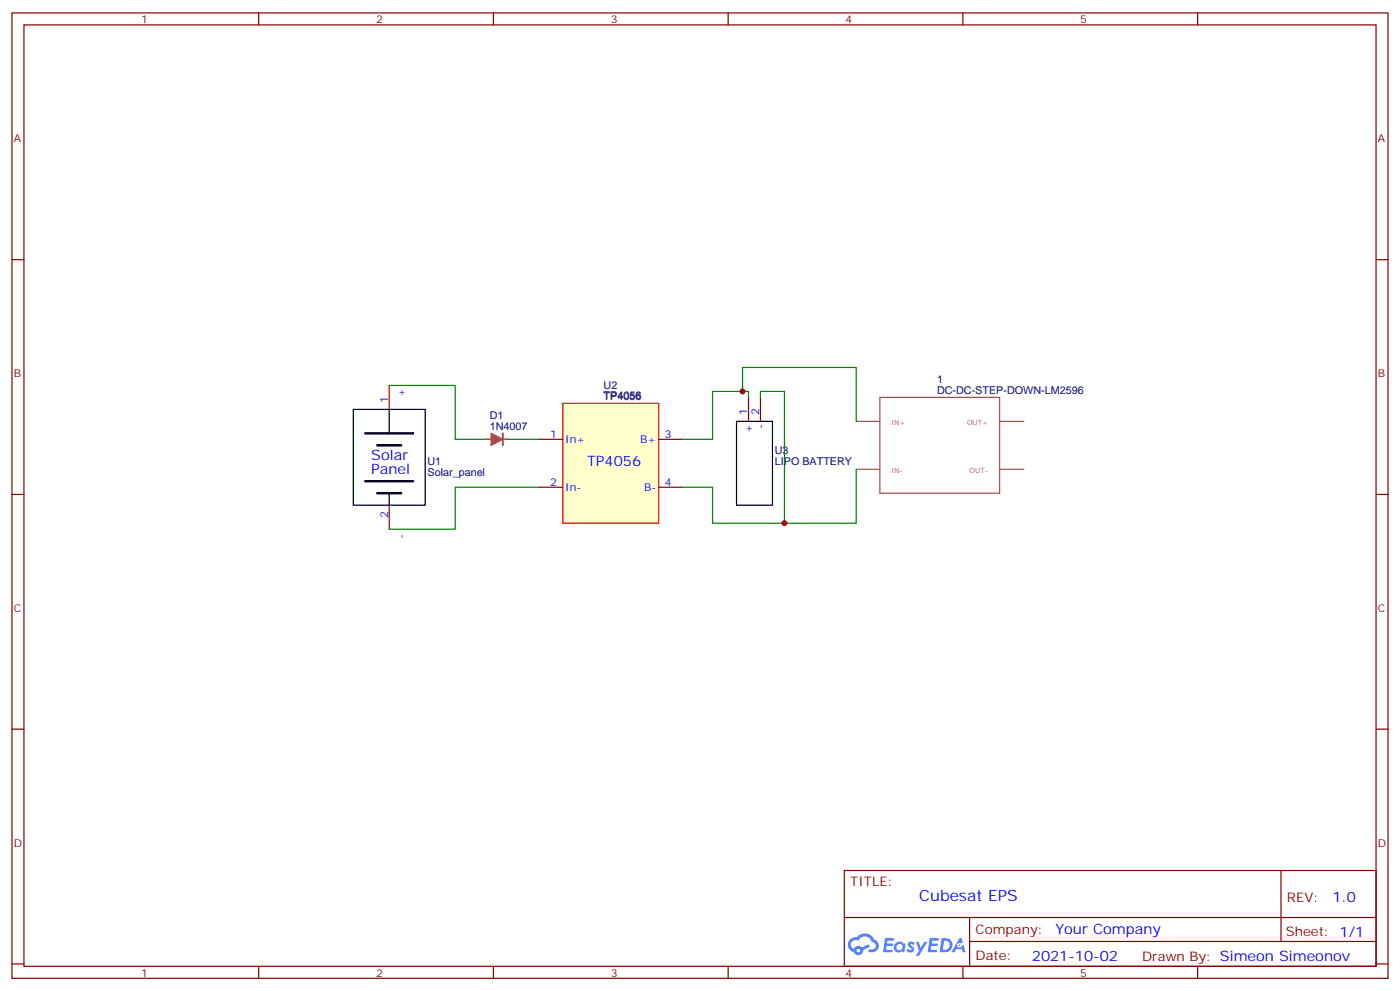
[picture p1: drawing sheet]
<svg xmlns="http://www.w3.org/2000/svg" width="412mm" height="292mm" viewBox="0 0 412 292" stroke-linecap="round" stroke-linejoin="round" font-family="sans-serif">
<g fill="none" stroke="#870000" stroke-width=".35">
<path d="M3.5 3.8h405.4v284.3h-405.4zM7.1 7.3h398.2v277.3h-398.2zM76.2 3.8v3.5M145.3 3.8v3.5M214.5 3.8v3.5M283.6 3.8v3.5M352.8 3.8v3.5M3.5 76.5h3.6M405.3 76.5h3.6M3.5 145.6h3.6M405.3 145.6h3.6M3.5 214.8h3.6"/>
<path d="M405.3 214.8h3.6M248.7 256.4h156.6v28.2h-156.6zM377.3 256.4v20.9M248.7 270.2h156.5M285.6 277.3h119.6M285.6 270.2v14.2M3.5 283.9h3.6M76.2 284.6v3.5M145.3 284.6v3.5M214.5 284.6v3.5M283.6 284.6v3.5M352.8 284.6v3.5"/>
<path d="M405.3 283.9h3.6"/>
</g>
<g fill="#5487ff">
<path d="M267.7 277.6a1.22 1.22 0 0 1 1.7 .2l-.4 .6a.47 .47 0 0 0-.3-.4 .47 .47 0 0 0-.5 .2l.1 .2a1.14 1.14 0 0 1 .8 1.8 1.14 1.14 0 0 1-1.9 0l-.2-.2 .5-.6 .7 .5a.29 .29 0 0 0 .3-.3 .29 .29 0 0 0-.2-.3 1.04 1.04 0 0 1-.6-1.7z"/>
<path d="M260.7 276.3h2.4l.3 .2-.2 .5-1.8 .1-.1 .8h1.5l.3 .4-.3 .4h-1.6l-.2 1.1h1.7l.2 .3-.2 .3-2.6 .1z"/>
<path d="M273.8 276.3h2.4l.3 .2-.1 .5-1.8 .1-.2 .8h1.6l.3 .4-.4 .4h-1.6l-.1 1.1h1.7l.2 .3-.2 .3-2.6 .1z"/>
<path d="M282.6 276.3h.7l.3 1.3-.6 .3a.69 .69 0 0 0-1 .3 .69 .69 0 0 0 .4 .9 .69 .69 0 0 0 .9-.6l.5-.2 .6 2.2h-.8l-.2-.9h-1.8l-.5 .9h-.8z"/>
<path d="M269.8 277.4h.8l.6 1.8 1.1-1.8h.9l-2.6 4.2h-.8l.9-1.5z"/>
<path d="M277.4 276.3l-.6 4.2h1.3a2.11 2.11 0 0 0 2.5-2.1 2.11 2.11 0 0 0-2.5-2.1zM278.1 277.1a1.39 1.39 0 0 1 1.7 1.4 1.39 1.39 0 0 1-1.8 1.3h-.3z"/>
<path d="M263.7 277.9a1.54 1.54 0 0 0-.1 2.2 1.54 1.54 0 0 0 2.2 .1l.6 .3 .3-2.3-.2-.3h-.4a1.49 1.49 0 0 0-2.4 0zM264 278.9a.94 .94 0 0 1 1.8 0 .94 .94 0 0 1-1.8 0z"/>
<path d="M250.4 276.7a2.18 2.18 0 0 0 1.1 3.7 1.44 1.44 0 0 0 1.6 .9 1.44 1.44 0 0 0 1.2-1.4l2-1.1-.5-.7-1.9 1a1.47 1.47 0 0 0-2.4 .4 1.39 1.39 0 0 1-.7-1.9 1.39 1.39 0 0 1 2-.5 2.12 2.12 0 0 1 2.2-1.3 2.12 2.12 0 0 1 1.9 1.7 1.14 1.14 0 0 1 1.1 1.4 1.14 1.14 0 0 1-1.7 .7 .43 .43 0 0 0-.5 .4 .43 .43 0 0 0 .4 .5 1.98 1.98 0 0 0 2.5-1.2 1.98 1.98 0 0 0-1.2-2.6 3.1 3.1 0 0 0-5.3-.6l-.9 .1zM252.3 280a.55 .55 0 0 1 1.1 0 .55 .55 0 0 1-1.1 0z"/>
<circle cx="282.6" cy="278.4" r=".26"/>
</g>
<path d="M107.6 127.6h14.1M111.1 131.2h7.1M107.6 141.7h14.1M111.1 145.3h7.1" fill="none" stroke="#000" stroke-width=".71"/>
<path d="M114.7 113.5v7.1" fill="none" stroke="#f00" stroke-width=".35"/>
<path d="M114.7 148.8v7.1" fill="none" stroke="#870000" stroke-width=".35"/>
<path d="M104.1 120.6h21.1v28.2h-21.1zM114.7 120.6v7M114.7 145.3v3.5" fill="none" stroke="#000" stroke-width=".35"/>
<path d="M165.8 118.8h28.2v35.3h-28.2z" fill="#ffc" stroke="#f00" stroke-width=".35"/>
<path d="M220.5 117.1v7M224 117.1v7M158.7 129.4h7.1M194 129.4h7.1M158.7 143.5h7.1M194 143.5h7.1" fill="none" stroke="#870000" stroke-width=".35"/>
<path d="M148.1 127.6v3.6" fill="none" stroke="#a64a4a" stroke-width=".56"/>
<path d="M259.2 117.1h35.3v28.2h-35.3zM142.9 129.4h3.4M144.7 127.6v.1M144.7 131.1v.1M146.5 129.4h3.4M252.2 124.1h7M252.2 138.2h7M294.7 124.1h6.9M294.7 138.2h6.9" fill="none" stroke="#a64a4a" stroke-width=".35"/>
<path d="M142.9 129.4h7.1M144.7 127.6l3.3 1.8-3.3 1.8M144.7 127.7v3.4M144.8 128.1l2.8 1.4-2.7 1.2v-2.4l2.1 1.3-1.9 .7 .1-1.7 1.3 1-.9 .2-.1-.6 .5 .4-.6 .3" fill="none" stroke="#a64a4a" stroke-width=".42"/>
<path d="M114.7 113.5h19.4v15.9h8.8M218.7 115.3v-7.1h33.5v15.9M220.5 117.1v-1.8h-10.6v14.1h-8.8M224 117.1v-1.8h7.1v38.8h-21.2v-10.6h-8.8M149.9 129.4h8.8M252.2 138.2v15.9h-21.1M158.7 143.5h-24.6v12.4h-19.4" fill="none" stroke="#008700" stroke-width=".35"/>
<path d="M217 124.1h10.5v24.7h-10.5z" fill="none" stroke="#000" stroke-width=".35"/>
<g fill="#c00">
<circle cx="218.7" cy="115.3" r=".88"/>
<circle cx="231.1" cy="154.1" r=".88"/>
</g>
<text font-size="4.6" fill="#00f" x="270.8" y="265.4">Cubesat EPS</text>
<g font-size="4.2" fill="#00f">
<text x="109.4" y="135.5">Solar</text>
<text x="172.9" y="137.2">TP4056</text>
<text x="109.4" y="139.7">Panel</text>
<text x="392.5" y="265.7">1.0</text>
<text x="310.9" y="275.2">Your Company</text>
<text x="304" y="283">2021-10-02</text>
</g>
<g font-size="3.9" fill="#800">
<text x="250.5" y="261">TITLE:</text>
<text x="379.1" y="265.7">REV:</text>
<text x="287.4" y="275.2">Company:</text>
<text x="378.7" y="275.8">Sheet: 1/1</text>
<text x="287.4" y="282.9">Date:</text>
<text x="336.4" y="282.9">Drawn By: Simeon Simeonov</text>
</g>
<g font-size="3.2" fill="#800">
<text x="41.6" y="6.8">1</text>
<text x="110.8" y="6.8">2</text>
<text x="179.9" y="6.8">3</text>
<text x="249.1" y="6.8">4</text>
<text x="318.2" y="6.8">5</text>
<text x="4.1" y="41.9">A</text>
<text x="405.9" y="41.9">A</text>
<text x="4.1" y="111.1">B</text>
<text x="405.9" y="111.1">B</text>
<text x="4.1" y="180.2">C</text>
<text x="405.9" y="180.2">C</text>
<text x="4.1" y="249.3">D</text>
<text x="405.9" y="249.3">D</text>
<text x="41.6" y="287.6">1</text>
<text x="110.8" y="287.6">2</text>
<text x="179.9" y="287.6">3</text>
<text x="249.1" y="287.6">4</text>
<text x="318.2" y="287.6">5</text>
</g>
<g font-size="3.2" fill="#000080">
<text x="276" y="112.8">1</text>
<text x="177.8" y="117.8">TP4056</text>
<text x="177.8" y="114.5">U2</text>
<text x="276" y="116">DC-DC-STEP-DOWN-LM2596</text>
<text x="144.3" y="123.4">D1</text>
<text x="144.3" y="126.6">1N4007</text>
<text x="125.9" y="136.9">U1</text>
<text x="228.2" y="136.9">LIPO BATTERY</text>
<text x="228.2" y="133.7">U3</text>
<text x="125.9" y="140.1">Solar_panel</text>
</g>
<g font-size="3.2" fill="#00f">
<text x="114.3" y="118.8" transform="rotate(-90 114.3 118.8)">1</text>
<text x="119.2" y="116.8" transform="rotate(-90 119.2 116.8)">+</text>
<text x="220.1" y="122.3" transform="rotate(-90 220.1 122.3)">1</text>
<text x="223.7" y="122.3" transform="rotate(-90 223.7 122.3)">2</text>
<text x="162" y="129">1</text>
<text x="166.5" y="130.5">In+</text>
<text x="188.5" y="130.5">B+</text>
<text x="195.8" y="129">3</text>
<text x="221.5" y="127.4" transform="rotate(-90 221.5 127.4)">+</text>
<text x="225.1" y="126.3" transform="rotate(-90 225.1 126.3)">-</text>
<text x="162" y="143.2">2</text>
<text x="195.8" y="143.2">4</text>
<text x="166.5" y="144.6">In-</text>
<text x="189.7" y="144.6">B-</text>
<text x="114.3" y="152.6" transform="rotate(-90 114.3 152.6)">2</text>
<text x="119.2" y="158.7" transform="rotate(-90 119.2 158.7)">-</text>
</g>
<g font-size="2.1" fill="#a54b4b">
<text x="262.5" y="125.1">IN+</text>
<text x="284.9" y="125.1">OUT+</text>
<text x="262.5" y="139.3">IN-</text>
<text x="285.6" y="139.3">OUT-</text>
</g>
</svg>
